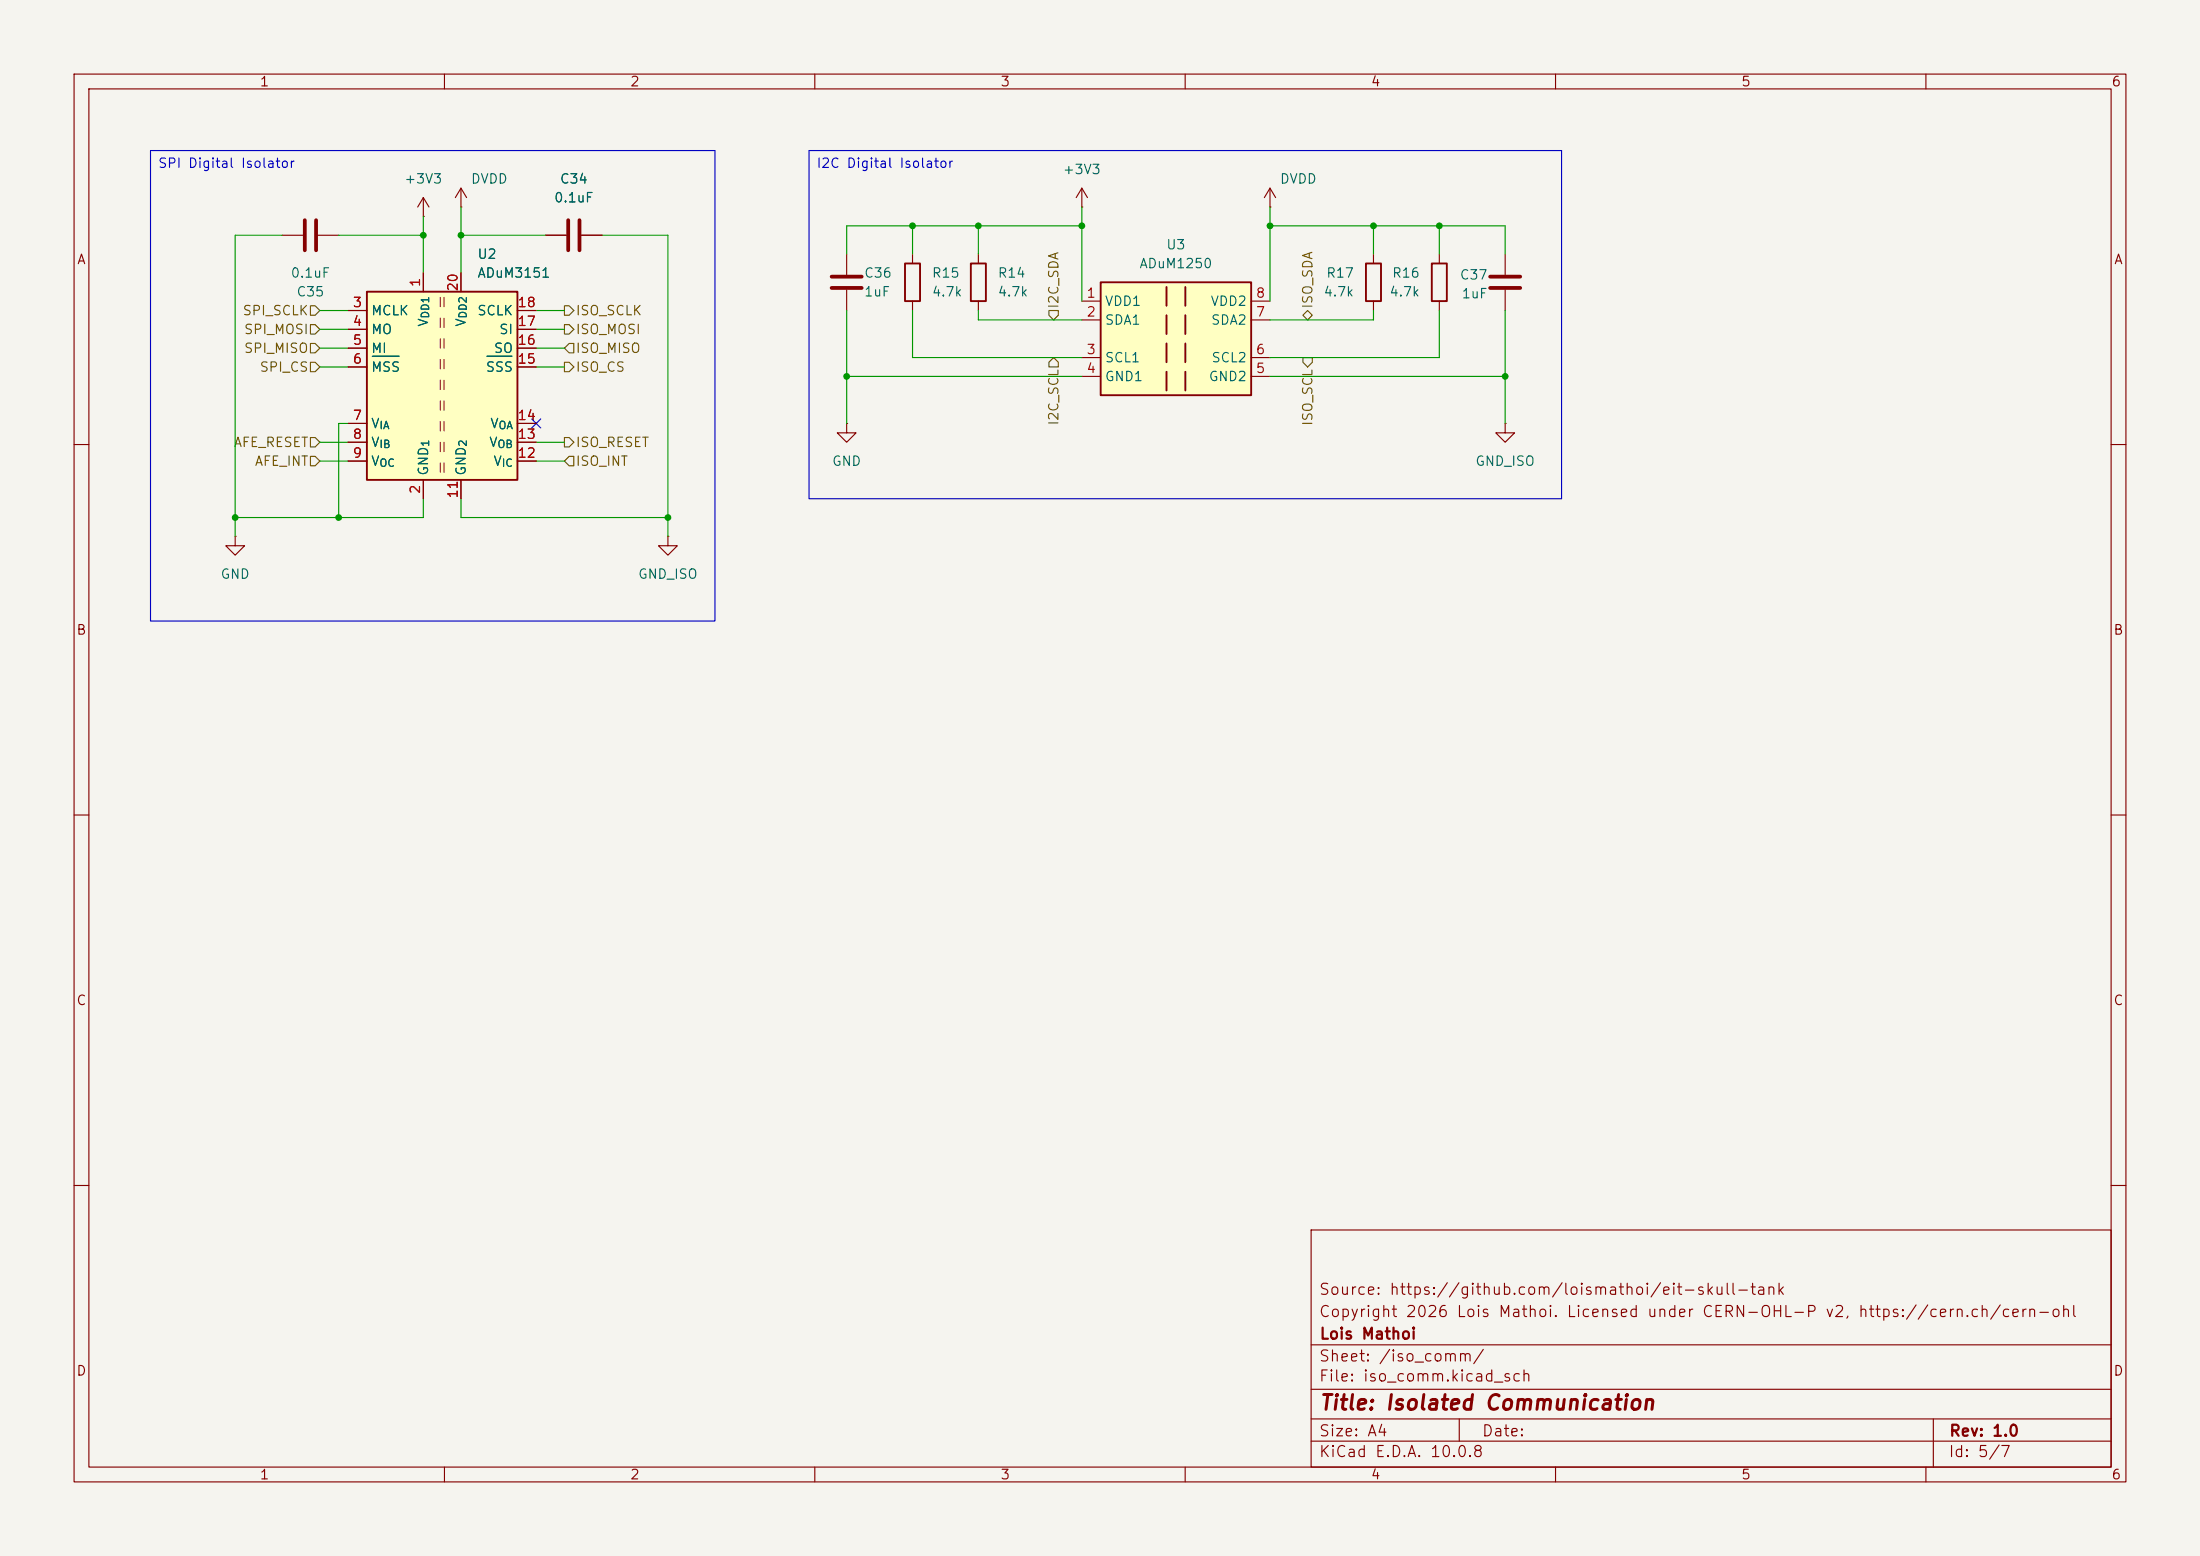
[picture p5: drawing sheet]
(kicad_sch
 (version 20260306)
 (generator "eeschema")
 (generator_version "10.0")
 (paper "A4")
 (title_block
  (title "Isolated Communication")
  (rev "1.0")
  (company "Lois Mathoi")
  (comment 1 "Copyright 2026 Lois Mathoi. Licensed under CERN-OHL-P v2, https://cern.ch/cern-ohl")
  (comment 2 "Source: https://github.com/loismathoi/eit-skull-tank"))
 (lib_symbols
  (symbol "Device:C"
   (pin_numbers (hide yes))
   (pin_names
    (offset 0.254)) (exclude_from_sim no) (in_bom yes) (on_board yes)
   (in_pos_files yes)
   (duplicate_pin_numbers_are_jumpers no)
   (property "Reference" "C" (at 0.635 2.54 0) (show_name no) (do_not_autoplace no) (effects (font (size 1.27 1.27)) (justify left)))
   (property "Value" "C" (at 0.635 -2.54 0) (show_name no) (do_not_autoplace no) (effects (font (size 1.27 1.27)) (justify left)))
   (property "Footprint" "" (at 0.9652 -3.81 0) (show_name no) (do_not_autoplace no) (hide yes) (effects (font (size 1.27 1.27))))
   (property "Datasheet" "" (at 0 0 0) (show_name no) (do_not_autoplace no) (hide yes) (effects (font (size 1.27 1.27))))
   (property "Description" "Unpolarized capacitor" (at 0 0 0) (show_name no) (do_not_autoplace no) (hide yes) (effects (font (size 1.27 1.27))))
   (symbol "C_0_1"
    (polyline (pts (xy -2.032 0.762) (xy 2.032 0.762)) (stroke (width 0.508) (type default)) (fill (type none)))
    (polyline (pts (xy -2.032 -0.762) (xy 2.032 -0.762)) (stroke (width 0.508) (type default)) (fill (type none))))
   (symbol "C_1_1"
    (pin passive line (at 0 3.81 270) (length 2.794) (name "" (effects (font (size 1.27 1.27)))) (number "1" (effects (font (size 1.27 1.27)))))
    (pin passive line (at 0 -3.81 90) (length 2.794) (name "" (effects (font (size 1.27 1.27)))) (number "2" (effects (font (size 1.27 1.27))))))
   (embedded_fonts no))
  (symbol "Device:R"
   (pin_numbers (hide yes))
   (pin_names
    (offset 0)) (exclude_from_sim no) (in_bom yes) (on_board yes)
   (in_pos_files yes)
   (duplicate_pin_numbers_are_jumpers no)
   (property "Reference" "R" (at 2.032 0 90) (show_name no) (do_not_autoplace no) (effects (font (size 1.27 1.27))))
   (property "Value" "R" (at 0 0 90) (show_name no) (do_not_autoplace no) (effects (font (size 1.27 1.27))))
   (property "Footprint" "" (at -1.778 0 90) (show_name no) (do_not_autoplace no) (hide yes) (effects (font (size 1.27 1.27))))
   (property "Datasheet" "" (at 0 0 0) (show_name no) (do_not_autoplace no) (hide yes) (effects (font (size 1.27 1.27))))
   (property "Description" "Resistor" (at 0 0 0) (show_name no) (do_not_autoplace no) (hide yes) (effects (font (size 1.27 1.27))))
   (symbol "R_0_1"
    (rectangle (start -1.016 -2.54) (end 1.016 2.54) (stroke (width 0.254) (type default)) (fill (type none))))
   (symbol "R_1_1"
    (pin passive line (at 0 3.81 270) (length 1.27) (name "" (effects (font (size 1.27 1.27)))) (number "1" (effects (font (size 1.27 1.27)))))
    (pin passive line (at 0 -3.81 90) (length 1.27) (name "" (effects (font (size 1.27 1.27)))) (number "2" (effects (font (size 1.27 1.27))))))
   (embedded_fonts no))
  (symbol "Isolator:ADuM1250" (exclude_from_sim no) (in_bom yes) (on_board yes)
   (in_pos_files yes)
   (duplicate_pin_numbers_are_jumpers no)
   (property "Reference" "U" (at -10.16 8.89 0) (show_name no) (do_not_autoplace no) (effects (font (size 1.27 1.27)) (justify left)))
   (property "Value" "ADuM1250" (at -2.032 8.89 0) (show_name no) (do_not_autoplace no) (effects (font (size 1.27 1.27)) (justify left)))
   (property "Footprint" "Package_SO:SOIC-8_3.9x4.9mm_P1.27mm" (at 0 -10.16 0) (show_name no) (do_not_autoplace no) (hide yes) (effects (font (size 1.27 1.27)
    (italic yes))))
   (property "Datasheet" "https://www.analog.com/media/en/technical-documentation/data-sheets/ADuM1250_1251.pdf" (at -11.43 10.16 0) (show_name no) (do_not_autoplace no) (hide yes) (effects (font (size 1.27 1.27))))
   (property "Description" "Dual-channel I2C digital isolator, Bidirectional communication, 3V/5V level translation, SOIC-8" (at 0 0 0) (show_name no) (do_not_autoplace no) (hide yes) (effects (font (size 1.27 1.27))))
   (symbol "ADuM1250_0_1"
    (rectangle (start -10.16 7.62) (end 10.16 -7.62) (stroke (width 0.254) (type default)) (fill (type background)))
    (polyline (pts (xy -1.27 6.985) (xy -1.27 4.445)) (stroke (width 0.254) (type default)) (fill (type none)))
    (polyline (pts (xy -1.27 3.175) (xy -1.27 0.635)) (stroke (width 0.254) (type default)) (fill (type none)))
    (polyline (pts (xy -1.27 -0.635) (xy -1.27 -3.175)) (stroke (width 0.254) (type default)) (fill (type none)))
    (polyline (pts (xy -1.27 -4.445) (xy -1.27 -6.985)) (stroke (width 0.254) (type default)) (fill (type none)))
    (polyline (pts (xy 1.27 6.985) (xy 1.27 4.445)) (stroke (width 0.254) (type default)) (fill (type none)))
    (polyline (pts (xy 1.27 3.175) (xy 1.27 0.635)) (stroke (width 0.254) (type default)) (fill (type none)))
    (polyline (pts (xy 1.27 -0.635) (xy 1.27 -3.175)) (stroke (width 0.254) (type default)) (fill (type none)))
    (polyline (pts (xy 1.27 -4.445) (xy 1.27 -6.985)) (stroke (width 0.254) (type default)) (fill (type none))))
   (symbol "ADuM1250_1_1"
    (pin power_in line (at -12.7 5.08 0) (length 2.54) (name "VDD1" (effects (font (size 1.27 1.27)))) (number "1" (effects (font (size 1.27 1.27)))))
    (pin bidirectional line (at -12.7 2.54 0) (length 2.54) (name "SDA1" (effects (font (size 1.27 1.27)))) (number "2" (effects (font (size 1.27 1.27)))))
    (pin bidirectional line (at -12.7 -2.54 0) (length 2.54) (name "SCL1" (effects (font (size 1.27 1.27)))) (number "3" (effects (font (size 1.27 1.27)))))
    (pin power_in line (at -12.7 -5.08 0) (length 2.54) (name "GND1" (effects (font (size 1.27 1.27)))) (number "4" (effects (font (size 1.27 1.27)))))
    (pin power_in line (at 12.7 -5.08 180) (length 2.54) (name "GND2" (effects (font (size 1.27 1.27)))) (number "5" (effects (font (size 1.27 1.27)))))
    (pin bidirectional line (at 12.7 -2.54 180) (length 2.54) (name "SCL2" (effects (font (size 1.27 1.27)))) (number "6" (effects (font (size 1.27 1.27)))))
    (pin bidirectional line (at 12.7 2.54 180) (length 2.54) (name "SDA2" (effects (font (size 1.27 1.27)))) (number "7" (effects (font (size 1.27 1.27)))))
    (pin power_in line (at 12.7 5.08 180) (length 2.54) (name "VDD2" (effects (font (size 1.27 1.27)))) (number "8" (effects (font (size 1.27 1.27))))))
   (embedded_fonts no))
  (symbol "Isolator:ADuM3151" (exclude_from_sim no) (in_bom yes) (on_board yes)
   (in_pos_files yes)
   (duplicate_pin_numbers_are_jumpers no)
   (property "Reference" "U" (at 10.16 17.78 0) (show_name no) (do_not_autoplace no) (effects (font (size 1.27 1.27))))
   (property "Value" "ADuM3151" (at 10.16 15.24 0) (show_name no) (do_not_autoplace no) (effects (font (size 1.27 1.27))))
   (property "Footprint" "Package_SO:SSOP-20_5.3x7.2mm_P0.65mm" (at 0 -34.29 0) (show_name no) (do_not_autoplace no) (hide yes) (effects (font (size 1.27 1.27))))
   (property "Datasheet" "https://www.analog.com/media/en/technical-documentation/data-sheets/ADuM3151_3152_3153.pdf" (at -24.13 29.21 0) (show_name no) (do_not_autoplace no) (hide yes) (effects (font (size 1.27 1.27))))
   (property "Description" "3.75kV 7-Channel SPI Isolator, 1 Reverse Channel, SSOP-20" (at 0 0 0) (show_name no) (do_not_autoplace no) (hide yes) (effects (font (size 1.27 1.27))))
   (symbol "ADuM3151_0_0"
    (rectangle (start -10.16 12.7) (end 10.16 -12.7) (stroke (width 0.254) (type default)) (fill (type background))))
   (symbol "ADuM3151_1_1"
    (polyline (pts (xy -0.254 11.938) (xy -0.254 10.668)) (stroke (width 0.127) (type default)) (fill (type none)))
    (polyline (pts (xy -0.254 9.144) (xy -0.254 7.874)) (stroke (width 0.127) (type default)) (fill (type none)))
    (polyline (pts (xy -0.254 6.35) (xy -0.254 5.08)) (stroke (width 0.127) (type default)) (fill (type none)))
    (polyline (pts (xy -0.254 3.556) (xy -0.254 2.286)) (stroke (width 0.127) (type default)) (fill (type none)))
    (polyline (pts (xy -0.254 0.762) (xy -0.254 -0.508)) (stroke (width 0.127) (type default)) (fill (type none)))
    (polyline (pts (xy -0.254 -2.032) (xy -0.254 -3.302)) (stroke (width 0.127) (type default)) (fill (type none)))
    (polyline (pts (xy -0.254 -4.826) (xy -0.254 -6.096)) (stroke (width 0.127) (type default)) (fill (type none)))
    (polyline (pts (xy -0.254 -7.62) (xy -0.254 -8.89)) (stroke (width 0.127) (type default)) (fill (type none)))
    (polyline (pts (xy -0.254 -10.414) (xy -0.254 -11.684)) (stroke (width 0.127) (type default)) (fill (type none)))
    (polyline (pts (xy 0.254 11.938) (xy 0.254 10.668)) (stroke (width 0.127) (type default)) (fill (type none)))
    (polyline (pts (xy 0.254 9.144) (xy 0.254 7.874)) (stroke (width 0.127) (type default)) (fill (type none)))
    (polyline (pts (xy 0.254 6.35) (xy 0.254 5.08)) (stroke (width 0.127) (type default)) (fill (type none)))
    (polyline (pts (xy 0.254 3.556) (xy 0.254 2.286)) (stroke (width 0.127) (type default)) (fill (type none)))
    (polyline (pts (xy 0.254 0.762) (xy 0.254 -0.508)) (stroke (width 0.127) (type default)) (fill (type none)))
    (polyline (pts (xy 0.254 -2.032) (xy 0.254 -3.302)) (stroke (width 0.127) (type default)) (fill (type none)))
    (polyline (pts (xy 0.254 -4.826) (xy 0.254 -6.096)) (stroke (width 0.127) (type default)) (fill (type none)))
    (polyline (pts (xy 0.254 -7.62) (xy 0.254 -8.89)) (stroke (width 0.127) (type default)) (fill (type none)))
    (polyline (pts (xy 0.254 -10.414) (xy 0.254 -11.684)) (stroke (width 0.127) (type default)) (fill (type none)))
    (pin power_in line (at -2.54 15.24 270) (length 2.54) (name "V_{DD1}" (effects (font (size 1.27 1.27)))) (number "1" (effects (font (size 1.27 1.27)))))
    (pin power_in line (at -2.54 -15.24 90) (length 2.54) (name "GND_{1}" (effects (font (size 1.27 1.27)))) (number "2" (effects (font (size 1.27 1.27)))))
    (pin input line (at -12.7 10.16 0) (length 2.54) (name "MCLK" (effects (font (size 1.27 1.27)))) (number "3" (effects (font (size 1.27 1.27)))))
    (pin input line (at -12.7 7.62 0) (length 2.54) (name "MO" (effects (font (size 1.27 1.27)))) (number "4" (effects (font (size 1.27 1.27)))))
    (pin output line (at -12.7 5.08 0) (length 2.54) (name "MI" (effects (font (size 1.27 1.27)))) (number "5" (effects (font (size 1.27 1.27)))))
    (pin input line (at -12.7 2.54 0) (length 2.54) (name "~{MSS}" (effects (font (size 1.27 1.27)))) (number "6" (effects (font (size 1.27 1.27)))))
    (pin input line (at -12.7 -5.08 0) (length 2.54) (name "V_{IA}" (effects (font (size 1.27 1.27)))) (number "7" (effects (font (size 1.27 1.27)))))
    (pin input line (at -12.7 -7.62 0) (length 2.54) (name "V_{IB}" (effects (font (size 1.27 1.27)))) (number "8" (effects (font (size 1.27 1.27)))))
    (pin output line (at -12.7 -10.16 0) (length 2.54) (name "V_{OC}" (effects (font (size 1.27 1.27)))) (number "9" (effects (font (size 1.27 1.27)))))
    (pin passive line (at -2.54 -15.24 90) (length 2.54) (hide yes) (name "GND_{1}" (effects (font (size 1.27 1.27)))) (number "10" (effects (font (size 1.27 1.27)))))
    (pin power_in line (at 2.54 -15.24 90) (length 2.54) (name "GND_{2}" (effects (font (size 1.27 1.27)))) (number "11" (effects (font (size 1.27 1.27)))))
    (pin input line (at 12.7 -10.16 180) (length 2.54) (name "V_{IC}" (effects (font (size 1.27 1.27)))) (number "12" (effects (font (size 1.27 1.27)))))
    (pin output line (at 12.7 -7.62 180) (length 2.54) (name "V_{OB}" (effects (font (size 1.27 1.27)))) (number "13" (effects (font (size 1.27 1.27)))))
    (pin output line (at 12.7 -5.08 180) (length 2.54) (name "V_{OA}" (effects (font (size 1.27 1.27)))) (number "14" (effects (font (size 1.27 1.27)))))
    (pin output line (at 12.7 2.54 180) (length 2.54) (name "~{SSS}" (effects (font (size 1.27 1.27)))) (number "15" (effects (font (size 1.27 1.27)))))
    (pin input line (at 12.7 5.08 180) (length 2.54) (name "SO" (effects (font (size 1.27 1.27)))) (number "16" (effects (font (size 1.27 1.27)))))
    (pin output line (at 12.7 7.62 180) (length 2.54) (name "SI" (effects (font (size 1.27 1.27)))) (number "17" (effects (font (size 1.27 1.27)))))
    (pin output line (at 12.7 10.16 180) (length 2.54) (name "SCLK" (effects (font (size 1.27 1.27)))) (number "18" (effects (font (size 1.27 1.27)))))
    (pin passive line (at 2.54 -15.24 90) (length 2.54) (hide yes) (name "GND_{2}" (effects (font (size 1.27 1.27)))) (number "19" (effects (font (size 1.27 1.27)))))
    (pin power_in line (at 2.54 15.24 270) (length 2.54) (name "V_{DD2}" (effects (font (size 1.27 1.27)))) (number "20" (effects (font (size 1.27 1.27))))))
   (embedded_fonts no))
  (symbol "power:+3V3"
   (power global)
   (pin_numbers (hide yes))
   (pin_names
    (offset 0) (hide yes)) (exclude_from_sim no) (in_bom yes) (on_board yes)
   (in_pos_files yes)
   (duplicate_pin_numbers_are_jumpers no)
   (property "Reference" "#PWR" (at 0 -3.81 0) (show_name no) (do_not_autoplace no) (hide yes) (effects (font (size 1.27 1.27))))
   (property "Value" "+3V3" (at 0 3.556 0) (show_name no) (do_not_autoplace no) (effects (font (size 1.27 1.27))))
   (property "Footprint" "" (at 0 0 0) (show_name no) (do_not_autoplace no) (hide yes) (effects (font (size 1.27 1.27))))
   (property "Datasheet" "" (at 0 0 0) (show_name no) (do_not_autoplace no) (hide yes) (effects (font (size 1.27 1.27))))
   (property "Description" "Power symbol creates a global label with name \"+3V3\"" (at 0 0 0) (show_name no) (do_not_autoplace no) (hide yes) (effects (font (size 1.27 1.27))))
   (symbol "+3V3_0_1"
    (polyline (pts (xy -0.762 1.27) (xy 0 2.54)) (stroke (width 0) (type default)) (fill (type none)))
    (polyline (pts (xy 0 2.54) (xy 0.762 1.27)) (stroke (width 0) (type default)) (fill (type none)))
    (polyline (pts (xy 0 0) (xy 0 2.54)) (stroke (width 0) (type default)) (fill (type none))))
   (symbol "+3V3_1_1"
    (pin power_in line (at 0 0 90) (length 0) (name "" (effects (font (size 1.27 1.27)))) (number "1" (effects (font (size 1.27 1.27))))))
   (embedded_fonts no))
  (symbol "power:GND"
   (power global)
   (pin_numbers (hide yes))
   (pin_names
    (offset 0) (hide yes)) (exclude_from_sim no) (in_bom yes) (on_board yes)
   (in_pos_files yes)
   (duplicate_pin_numbers_are_jumpers no)
   (property "Reference" "#PWR" (at 0 -6.35 0) (show_name no) (do_not_autoplace no) (hide yes) (effects (font (size 1.27 1.27))))
   (property "Value" "GND" (at 0 -3.81 0) (show_name no) (do_not_autoplace no) (effects (font (size 1.27 1.27))))
   (property "Footprint" "" (at 0 0 0) (show_name no) (do_not_autoplace no) (hide yes) (effects (font (size 1.27 1.27))))
   (property "Datasheet" "" (at 0 0 0) (show_name no) (do_not_autoplace no) (hide yes) (effects (font (size 1.27 1.27))))
   (property "Description" "Power symbol creates a global label with name \"GND\" , ground" (at 0 0 0) (show_name no) (do_not_autoplace no) (hide yes) (effects (font (size 1.27 1.27))))
   (symbol "GND_0_1"
    (polyline (pts (xy 0 0) (xy 0 -1.27) (xy 1.27 -1.27) (xy 0 -2.54) (xy -1.27 -1.27) (xy 0 -1.27)) (stroke (width 0) (type default)) (fill (type none))))
   (symbol "GND_1_1"
    (pin power_in line (at 0 0 270) (length 0) (name "" (effects (font (size 1.27 1.27)))) (number "1" (effects (font (size 1.27 1.27))))))
   (embedded_fonts no))
  (symbol "power:GND1"
   (power global)
   (pin_numbers (hide yes))
   (pin_names
    (offset 0) (hide yes)) (exclude_from_sim no) (in_bom yes) (on_board yes)
   (in_pos_files yes)
   (duplicate_pin_numbers_are_jumpers no)
   (property "Reference" "#PWR" (at 0 -6.35 0) (show_name no) (do_not_autoplace no) (hide yes) (effects (font (size 1.27 1.27))))
   (property "Value" "GND1" (at 0 -3.81 0) (show_name no) (do_not_autoplace no) (effects (font (size 1.27 1.27))))
   (property "Footprint" "" (at 0 0 0) (show_name no) (do_not_autoplace no) (hide yes) (effects (font (size 1.27 1.27))))
   (property "Datasheet" "" (at 0 0 0) (show_name no) (do_not_autoplace no) (hide yes) (effects (font (size 1.27 1.27))))
   (property "Description" "Power symbol creates a global label with name \"GND1\" , ground" (at 0 0 0) (show_name no) (do_not_autoplace no) (hide yes) (effects (font (size 1.27 1.27))))
   (symbol "GND1_0_1"
    (polyline (pts (xy 0 0) (xy 0 -1.27) (xy 1.27 -1.27) (xy 0 -2.54) (xy -1.27 -1.27) (xy 0 -1.27)) (stroke (width 0) (type default)) (fill (type none))))
   (symbol "GND1_1_1"
    (pin power_in line (at 0 0 270) (length 0) (name "" (effects (font (size 1.27 1.27)))) (number "1" (effects (font (size 1.27 1.27))))))
   (embedded_fonts no))
  (symbol "power:VDD"
   (power global)
   (pin_numbers (hide yes))
   (pin_names
    (offset 0) (hide yes)) (exclude_from_sim no) (in_bom yes) (on_board yes)
   (in_pos_files yes)
   (duplicate_pin_numbers_are_jumpers no)
   (property "Reference" "#PWR" (at 0 -3.81 0) (show_name no) (do_not_autoplace no) (hide yes) (effects (font (size 1.27 1.27))))
   (property "Value" "VDD" (at 0 3.556 0) (show_name no) (do_not_autoplace no) (effects (font (size 1.27 1.27))))
   (property "Footprint" "" (at 0 0 0) (show_name no) (do_not_autoplace no) (hide yes) (effects (font (size 1.27 1.27))))
   (property "Datasheet" "" (at 0 0 0) (show_name no) (do_not_autoplace no) (hide yes) (effects (font (size 1.27 1.27))))
   (property "Description" "Power symbol creates a global label with name \"VDD\"" (at 0 0 0) (show_name no) (do_not_autoplace no) (hide yes) (effects (font (size 1.27 1.27))))
   (symbol "VDD_0_1"
    (polyline (pts (xy -0.762 1.27) (xy 0 2.54)) (stroke (width 0) (type default)) (fill (type none)))
    (polyline (pts (xy 0 2.54) (xy 0.762 1.27)) (stroke (width 0) (type default)) (fill (type none)))
    (polyline (pts (xy 0 0) (xy 0 2.54)) (stroke (width 0) (type default)) (fill (type none))))
   (symbol "VDD_1_1"
    (pin power_in line (at 0 0 90) (length 0) (name "" (effects (font (size 1.27 1.27)))) (number "1" (effects (font (size 1.27 1.27))))))
   (embedded_fonts no)))
 (text_box "SPI Digital Isolator"
  (exclude_from_sim no)
  (at 20.32 20.32 0)
  (size 76.2 63.5)
  (margins 0.9525 0.9525 0.9525 0.9525)
  (stroke (width 0) (type solid))
  (fill (type none))
  (effects (font (size 1.27 1.27)) (justify left top)))
 (text_box "I2C Digital Isolator"
  (exclude_from_sim no)
  (at 109.22 20.32 0)
  (size 101.6 46.99)
  (margins 0.9525 0.9525 0.9525 0.9525)
  (stroke (width 0) (type solid))
  (fill (type none))
  (effects (font (size 1.27 1.27)) (justify left top)))
 (junction
  (at 31.75 69.85)
  (diameter 0)
  (color 0 0 0 0))
 (junction
  (at 57.15 31.75)
  (diameter 0)
  (color 0 0 0 0))
 (junction
  (at 90.17 69.85)
  (diameter 0)
  (color 0 0 0 0))
 (junction
  (at 194.31 30.48)
  (diameter 0)
  (color 0 0 0 0))
 (junction
  (at 45.72 69.85)
  (diameter 0)
  (color 0 0 0 0))
 (junction
  (at 62.23 31.75)
  (diameter 0)
  (color 0 0 0 0))
 (junction
  (at 185.42 30.48)
  (diameter 0)
  (color 0 0 0 0))
 (junction
  (at 146.05 30.48)
  (diameter 0)
  (color 0 0 0 0))
 (junction
  (at 132.08 30.48)
  (diameter 0)
  (color 0 0 0 0))
 (junction
  (at 171.45 30.48)
  (diameter 0)
  (color 0 0 0 0))
 (junction
  (at 123.19 30.48)
  (diameter 0)
  (color 0 0 0 0))
 (junction
  (at 203.2 50.8)
  (diameter 0)
  (color 0 0 0 0))
 (junction
  (at 114.3 50.8)
  (diameter 0)
  (color 0 0 0 0))
 (no_connect
  (at 72.39 57.15))
 (wire
  (pts (xy 203.2 34.29) (xy 203.2 30.48))
  (stroke (width 0) (type default)))
 (wire
  (pts (xy 171.45 27.94) (xy 171.45 30.48))
  (stroke (width 0) (type default)))
 (wire
  (pts (xy 194.31 48.26) (xy 194.31 41.91))
  (stroke (width 0) (type default)))
 (wire
  (pts (xy 132.08 41.91) (xy 132.08 43.18))
  (stroke (width 0) (type default)))
 (wire
  (pts (xy 62.23 31.75) (xy 73.66 31.75))
  (stroke (width 0) (type default)))
 (wire
  (pts (xy 114.3 34.29) (xy 114.3 30.48))
  (stroke (width 0) (type default)))
 (wire
  (pts (xy 203.2 41.91) (xy 203.2 50.8))
  (stroke (width 0) (type default)))
 (wire
  (pts (xy 90.17 69.85) (xy 90.17 72.39))
  (stroke (width 0) (type default)))
 (wire
  (pts (xy 146.05 40.64) (xy 146.05 30.48))
  (stroke (width 0) (type default)))
 (wire
  (pts (xy 72.39 44.45) (xy 76.2 44.45))
  (stroke (width 0) (type default)))
 (wire
  (pts (xy 72.39 59.69) (xy 76.2 59.69))
  (stroke (width 0) (type default)))
 (wire
  (pts (xy 171.45 30.48) (xy 185.42 30.48))
  (stroke (width 0) (type default)))
 (wire
  (pts (xy 90.17 31.75) (xy 90.17 69.85))
  (stroke (width 0) (type default)))
 (wire
  (pts (xy 171.45 43.18) (xy 185.42 43.18))
  (stroke (width 0) (type default)))
 (wire
  (pts (xy 31.75 69.85) (xy 45.72 69.85))
  (stroke (width 0) (type default)))
 (wire
  (pts (xy 45.72 57.15) (xy 45.72 69.85))
  (stroke (width 0) (type default)))
 (wire
  (pts (xy 38.1 31.75) (xy 31.75 31.75))
  (stroke (width 0) (type default)))
 (wire
  (pts (xy 45.72 69.85) (xy 57.15 69.85))
  (stroke (width 0) (type default)))
 (wire
  (pts (xy 146.05 27.94) (xy 146.05 30.48))
  (stroke (width 0) (type default)))
 (wire
  (pts (xy 194.31 30.48) (xy 185.42 30.48))
  (stroke (width 0) (type default)))
 (wire
  (pts (xy 132.08 43.18) (xy 146.05 43.18))
  (stroke (width 0) (type default)))
 (wire
  (pts (xy 114.3 50.8) (xy 114.3 57.15))
  (stroke (width 0) (type default)))
 (wire
  (pts (xy 43.18 62.23) (xy 46.99 62.23))
  (stroke (width 0) (type default)))
 (wire
  (pts (xy 72.39 49.53) (xy 76.2 49.53))
  (stroke (width 0) (type default)))
 (wire
  (pts (xy 43.18 41.91) (xy 46.99 41.91))
  (stroke (width 0) (type default)))
 (wire
  (pts (xy 31.75 69.85) (xy 31.75 72.39))
  (stroke (width 0) (type default)))
 (wire
  (pts (xy 146.05 50.8) (xy 114.3 50.8))
  (stroke (width 0) (type default)))
 (wire
  (pts (xy 72.39 41.91) (xy 76.2 41.91))
  (stroke (width 0) (type default)))
 (wire
  (pts (xy 31.75 31.75) (xy 31.75 69.85))
  (stroke (width 0) (type default)))
 (wire
  (pts (xy 123.19 30.48) (xy 132.08 30.48))
  (stroke (width 0) (type default)))
 (wire
  (pts (xy 57.15 31.75) (xy 45.72 31.75))
  (stroke (width 0) (type default)))
 (wire
  (pts (xy 171.45 50.8) (xy 203.2 50.8))
  (stroke (width 0) (type default)))
 (wire
  (pts (xy 43.18 46.99) (xy 46.99 46.99))
  (stroke (width 0) (type default)))
 (wire
  (pts (xy 132.08 30.48) (xy 132.08 34.29))
  (stroke (width 0) (type default)))
 (wire
  (pts (xy 171.45 40.64) (xy 171.45 30.48))
  (stroke (width 0) (type default)))
 (wire
  (pts (xy 62.23 67.31) (xy 62.23 69.85))
  (stroke (width 0) (type default)))
 (wire
  (pts (xy 81.28 31.75) (xy 90.17 31.75))
  (stroke (width 0) (type default)))
 (wire
  (pts (xy 171.45 48.26) (xy 194.31 48.26))
  (stroke (width 0) (type default)))
 (wire
  (pts (xy 57.15 67.31) (xy 57.15 69.85))
  (stroke (width 0) (type default)))
 (wire
  (pts (xy 203.2 50.8) (xy 203.2 57.15))
  (stroke (width 0) (type default)))
 (wire
  (pts (xy 123.19 48.26) (xy 123.19 41.91))
  (stroke (width 0) (type default)))
 (wire
  (pts (xy 114.3 41.91) (xy 114.3 50.8))
  (stroke (width 0) (type default)))
 (wire
  (pts (xy 114.3 30.48) (xy 123.19 30.48))
  (stroke (width 0) (type default)))
 (wire
  (pts (xy 72.39 62.23) (xy 76.2 62.23))
  (stroke (width 0) (type default)))
 (wire
  (pts (xy 46.99 57.15) (xy 45.72 57.15))
  (stroke (width 0) (type default)))
 (wire
  (pts (xy 194.31 30.48) (xy 194.31 34.29))
  (stroke (width 0) (type default)))
 (wire
  (pts (xy 43.18 49.53) (xy 46.99 49.53))
  (stroke (width 0) (type default)))
 (wire
  (pts (xy 43.18 59.69) (xy 46.99 59.69))
  (stroke (width 0) (type default)))
 (wire
  (pts (xy 57.15 31.75) (xy 57.15 36.83))
  (stroke (width 0) (type default)))
 (wire
  (pts (xy 57.15 29.21) (xy 57.15 31.75))
  (stroke (width 0) (type default)))
 (wire
  (pts (xy 146.05 30.48) (xy 132.08 30.48))
  (stroke (width 0) (type default)))
 (wire
  (pts (xy 62.23 69.85) (xy 90.17 69.85))
  (stroke (width 0) (type default)))
 (wire
  (pts (xy 185.42 41.91) (xy 185.42 43.18))
  (stroke (width 0) (type default)))
 (wire
  (pts (xy 203.2 30.48) (xy 194.31 30.48))
  (stroke (width 0) (type default)))
 (wire
  (pts (xy 43.18 44.45) (xy 46.99 44.45))
  (stroke (width 0) (type default)))
 (wire
  (pts (xy 62.23 27.94) (xy 62.23 31.75))
  (stroke (width 0) (type default)))
 (wire
  (pts (xy 185.42 30.48) (xy 185.42 34.29))
  (stroke (width 0) (type default)))
 (wire
  (pts (xy 62.23 36.83) (xy 62.23 31.75))
  (stroke (width 0) (type default)))
 (wire
  (pts (xy 72.39 46.99) (xy 76.2 46.99))
  (stroke (width 0) (type default)))
 (wire
  (pts (xy 123.19 30.48) (xy 123.19 34.29))
  (stroke (width 0) (type default)))
 (wire
  (pts (xy 146.05 48.26) (xy 123.19 48.26))
  (stroke (width 0) (type default)))
 (hierarchical_label "ISO_SCLK"
  (shape output)
  (at 76.2 41.91 0)
  (effects (font (size 1.27 1.27)) (justify left)))
 (hierarchical_label "ISO_SCL"
  (shape output)
  (at 176.53 48.26 270)
  (effects (font (size 1.27 1.27)) (justify right)))
 (hierarchical_label "ISO_MISO"
  (shape input)
  (at 76.2 46.99 0)
  (effects (font (size 1.27 1.27)) (justify left)))
 (hierarchical_label "SPI_CS"
  (shape input)
  (at 43.18 49.53 180)
  (effects (font (size 1.27 1.27)) (justify right)))
 (hierarchical_label "ISO_CS"
  (shape output)
  (at 76.2 49.53 0)
  (effects (font (size 1.27 1.27)) (justify left)))
 (hierarchical_label "SPI_MISO"
  (shape input)
  (at 43.18 46.99 180)
  (effects (font (size 1.27 1.27)) (justify right)))
 (hierarchical_label "ISO_SDA"
  (shape bidirectional)
  (at 176.53 43.18 90)
  (effects (font (size 1.27 1.27)) (justify left)))
 (hierarchical_label "AFE_RESET"
  (shape input)
  (at 43.18 59.69 180)
  (effects (font (size 1.27 1.27)) (justify right)))
 (hierarchical_label "ISO_RESET"
  (shape output)
  (at 76.2 59.69 0)
  (effects (font (size 1.27 1.27)) (justify left)))
 (hierarchical_label "ISO_MOSI"
  (shape output)
  (at 76.2 44.45 0)
  (effects (font (size 1.27 1.27)) (justify left)))
 (hierarchical_label "AFE_INT"
  (shape input)
  (at 43.18 62.23 180)
  (effects (font (size 1.27 1.27)) (justify right)))
 (hierarchical_label "I2C_SCL"
  (shape input)
  (at 142.24 48.26 270)
  (effects (font (size 1.27 1.27)) (justify right)))
 (hierarchical_label "I2C_SDA"
  (shape input)
  (at 142.24 43.18 90)
  (effects (font (size 1.27 1.27)) (justify left)))
 (hierarchical_label "SPI_SCLK"
  (shape input)
  (at 43.18 41.91 180)
  (effects (font (size 1.27 1.27)) (justify right)))
 (hierarchical_label "ISO_INT"
  (shape input)
  (at 76.2 62.23 0)
  (effects (font (size 1.27 1.27)) (justify left)))
 (hierarchical_label "SPI_MOSI"
  (shape input)
  (at 43.18 44.45 180)
  (effects (font (size 1.27 1.27)) (justify right)))
 (symbol
  (lib_id "power:GND")
  (at 114.3 57.15 0)
  (unit 1)
  (body_style 1)
  (exclude_from_sim no)
  (in_bom yes)
  (on_board yes)
  (in_pos_files yes)
  (dnp no)
  (fields_autoplaced yes)
  (property "Reference" "#PWR034" (at 114.3 63.5 0) (hide yes) (show_name no) (do_not_autoplace no) (effects (font (size 1.27 1.27))))
  (property "Value" "GND" (at 114.3 62.23 0) (show_name no) (do_not_autoplace no) (effects (font (size 1.27 1.27))))
  (property "Footprint" "" (at 114.3 57.15 0) (hide yes) (show_name no) (do_not_autoplace no) (effects (font (size 1.27 1.27))))
  (property "Datasheet" "" (at 114.3 57.15 0) (hide yes) (show_name no) (do_not_autoplace no) (effects (font (size 1.27 1.27))))
  (property "Description" "Power symbol creates a global label with name \"GND\" , ground" (at 114.3 57.15 0) (hide yes) (show_name no) (do_not_autoplace no) (effects (font (size 1.27 1.27))))
  (pin "1"))
 (symbol
  (lib_id "power:+3V3")
  (at 146.05 27.94 0)
  (unit 1)
  (body_style 1)
  (exclude_from_sim no)
  (in_bom yes)
  (on_board yes)
  (in_pos_files yes)
  (dnp no)
  (fields_autoplaced yes)
  (property "Reference" "#PWR036" (at 146.05 31.75 0) (hide yes) (show_name no) (do_not_autoplace no) (effects (font (size 1.27 1.27))))
  (property "Value" "+3V3" (at 146.05 22.86 0) (show_name no) (do_not_autoplace no) (effects (font (size 1.27 1.27))))
  (property "Footprint" "" (at 146.05 27.94 0) (hide yes) (show_name no) (do_not_autoplace no) (effects (font (size 1.27 1.27))))
  (property "Datasheet" "" (at 146.05 27.94 0) (hide yes) (show_name no) (do_not_autoplace no) (effects (font (size 1.27 1.27))))
  (property "Description" "Power symbol creates a global label with name \"+3V3\"" (at 146.05 27.94 0) (hide yes) (show_name no) (do_not_autoplace no) (effects (font (size 1.27 1.27))))
  (pin "1"))
 (symbol
  (lib_id "Device:R")
  (at 194.31 38.1 0)
  (mirror y)
  (unit 1)
  (body_style 1)
  (exclude_from_sim no)
  (in_bom yes)
  (on_board yes)
  (in_pos_files yes)
  (dnp no)
  (fields_autoplaced yes)
  (property "Reference" "R16" (at 191.77 36.8299 0) (show_name no) (do_not_autoplace no) (effects (font (size 1.27 1.27)) (justify left)))
  (property "Value" "4.7k" (at 191.77 39.3699 0) (show_name no) (do_not_autoplace no) (effects (font (size 1.27 1.27)) (justify left)))
  (property "Footprint" "Resistor_SMD:R_0805_2012Metric" (at 196.088 38.1 90) (hide yes) (show_name no) (do_not_autoplace no) (effects (font (size 1.27 1.27))))
  (property "Datasheet" "" (at 194.31 38.1 0) (hide yes) (show_name no) (do_not_autoplace no) (effects (font (size 1.27 1.27))))
  (property "Description" "Resistor" (at 194.31 38.1 0) (hide yes) (show_name no) (do_not_autoplace no) (effects (font (size 1.27 1.27))))
  (property "Manufacturer" "YAGEO" (at 194.31 38.1 0) (hide yes) (show_name no) (do_not_autoplace no) (effects (font (size 1.27 1.27))))
  (property "MPN" "RC0805FR-074K7L" (at 194.31 38.1 0) (hide yes) (show_name no) (do_not_autoplace no) (effects (font (size 1.27 1.27))))
  (pin "2")
  (pin "1"))
 (symbol
  (lib_id "Isolator:ADuM3151")
  (at 59.69 52.07 0)
  (unit 1)
  (body_style 1)
  (exclude_from_sim no)
  (in_bom yes)
  (on_board yes)
  (in_pos_files yes)
  (dnp no)
  (fields_autoplaced yes)
  (property "Reference" "U2" (at 64.3733 34.29 0) (show_name no) (do_not_autoplace no) (effects (font (size 1.27 1.27)) (justify left)))
  (property "Value" "ADuM3151" (at 64.3733 36.83 0) (show_name no) (do_not_autoplace no) (effects (font (size 1.27 1.27)) (justify left)))
  (property "Footprint" "Package_SO:SSOP-20_5.3x7.2mm_P0.65mm" (at 59.69 86.36 0) (hide yes) (show_name no) (do_not_autoplace no) (effects (font (size 1.27 1.27))))
  (property "Datasheet" "https://www.analog.com/media/en/technical-documentation/data-sheets/ADuM3151_3152_3153.pdf" (at 35.56 22.86 0) (hide yes) (show_name no) (do_not_autoplace no) (effects (font (size 1.27 1.27))))
  (property "Description" "3.75kV 7-Channel SPI Isolator, 1 Reverse Channel, SSOP-20" (at 59.69 52.07 0) (hide yes) (show_name no) (do_not_autoplace no) (effects (font (size 1.27 1.27))))
  (property "Manufacturer" "Analog Devices" (at 59.69 52.07 0) (hide yes) (show_name no) (do_not_autoplace no) (effects (font (size 1.27 1.27))))
  (property "MPN" "ADUM3151BRSZ" (at 59.69 52.07 0) (hide yes) (show_name no) (do_not_autoplace no) (effects (font (size 1.27 1.27))))
  (pin "7")
  (pin "4")
  (pin "6")
  (pin "10")
  (pin "15")
  (pin "20")
  (pin "13")
  (pin "16")
  (pin "2")
  (pin "14")
  (pin "9")
  (pin "12")
  (pin "8")
  (pin "1")
  (pin "5")
  (pin "18")
  (pin "17")
  (pin "3")
  (pin "11")
  (pin "19"))
 (symbol
  (lib_id "Device:R")
  (at 185.42 38.1 0)
  (mirror y)
  (unit 1)
  (body_style 1)
  (exclude_from_sim no)
  (in_bom yes)
  (on_board yes)
  (in_pos_files yes)
  (dnp no)
  (fields_autoplaced yes)
  (property "Reference" "R17" (at 182.88 36.8299 0) (show_name no) (do_not_autoplace no) (effects (font (size 1.27 1.27)) (justify left)))
  (property "Value" "4.7k" (at 182.88 39.3699 0) (show_name no) (do_not_autoplace no) (effects (font (size 1.27 1.27)) (justify left)))
  (property "Footprint" "Resistor_SMD:R_0805_2012Metric" (at 187.198 38.1 90) (hide yes) (show_name no) (do_not_autoplace no) (effects (font (size 1.27 1.27))))
  (property "Datasheet" "" (at 185.42 38.1 0) (hide yes) (show_name no) (do_not_autoplace no) (effects (font (size 1.27 1.27))))
  (property "Description" "Resistor" (at 185.42 38.1 0) (hide yes) (show_name no) (do_not_autoplace no) (effects (font (size 1.27 1.27))))
  (property "Manufacturer" "YAGEO" (at 185.42 38.1 0) (hide yes) (show_name no) (do_not_autoplace no) (effects (font (size 1.27 1.27))))
  (property "MPN" "RC0805FR-074K7L" (at 185.42 38.1 0) (hide yes) (show_name no) (do_not_autoplace no) (effects (font (size 1.27 1.27))))
  (pin "2")
  (pin "1"))
 (symbol
  (lib_id "power:+3V3")
  (at 57.15 29.21 0)
  (unit 1)
  (body_style 1)
  (exclude_from_sim no)
  (in_bom yes)
  (on_board yes)
  (in_pos_files yes)
  (dnp no)
  (fields_autoplaced yes)
  (property "Reference" "#PWR032" (at 57.15 33.02 0) (hide yes) (show_name no) (do_not_autoplace no) (effects (font (size 1.27 1.27))))
  (property "Value" "+3V3" (at 57.15 24.13 0) (show_name no) (do_not_autoplace no) (effects (font (size 1.27 1.27))))
  (property "Footprint" "" (at 57.15 29.21 0) (hide yes) (show_name no) (do_not_autoplace no) (effects (font (size 1.27 1.27))))
  (property "Datasheet" "" (at 57.15 29.21 0) (hide yes) (show_name no) (do_not_autoplace no) (effects (font (size 1.27 1.27))))
  (property "Description" "Power symbol creates a global label with name \"+3V3\"" (at 57.15 29.21 0) (hide yes) (show_name no) (do_not_autoplace no) (effects (font (size 1.27 1.27))))
  (pin "1"))
 (symbol
  (lib_id "Device:C")
  (at 77.47 31.75 270)
  (unit 1)
  (body_style 1)
  (exclude_from_sim no)
  (in_bom yes)
  (on_board yes)
  (in_pos_files yes)
  (dnp no)
  (fields_autoplaced yes)
  (property "Reference" "C34" (at 77.47 24.13 90) (show_name no) (do_not_autoplace no) (effects (font (size 1.27 1.27))))
  (property "Value" "0.1uF" (at 77.47 26.67 90) (show_name no) (do_not_autoplace no) (effects (font (size 1.27 1.27))))
  (property "Footprint" "Capacitor_SMD:C_0805_2012Metric" (at 73.66 32.7152 0) (hide yes) (show_name no) (do_not_autoplace no) (effects (font (size 1.27 1.27))))
  (property "Datasheet" "" (at 77.47 31.75 0) (hide yes) (show_name no) (do_not_autoplace no) (effects (font (size 1.27 1.27))))
  (property "Description" "Unpolarized capacitor" (at 77.47 31.75 0) (hide yes) (show_name no) (do_not_autoplace no) (effects (font (size 1.27 1.27))))
  (property "Manufacturer" "Samsung Electro-Mechanics" (at 77.47 31.75 0) (hide yes) (show_name no) (do_not_autoplace no) (effects (font (size 1.27 1.27))))
  (property "MPN" "CL21B104KBCNNNC" (at 77.47 31.75 0) (hide yes) (show_name no) (do_not_autoplace no) (effects (font (size 1.27 1.27))))
  (pin "2")
  (pin "1"))
 (symbol
  (lib_id "power:VDD")
  (at 62.23 27.94 0)
  (unit 1)
  (body_style 1)
  (exclude_from_sim no)
  (in_bom yes)
  (on_board yes)
  (in_pos_files yes)
  (dnp no)
  (property "Reference" "#PWR051" (at 62.23 31.75 0) (hide yes) (show_name no) (do_not_autoplace no) (effects (font (size 1.27 1.27))))
  (property "Value" "DVDD" (at 63.5 24.13 0) (show_name no) (do_not_autoplace no) (effects (font (size 1.27 1.27)) (justify left)))
  (property "Footprint" "" (at 62.23 27.94 0) (hide yes) (show_name no) (do_not_autoplace no) (effects (font (size 1.27 1.27))))
  (property "Datasheet" "" (at 62.23 27.94 0) (hide yes) (show_name no) (do_not_autoplace no) (effects (font (size 1.27 1.27))))
  (property "Description" "" (at 62.23 27.94 0) (hide yes) (show_name no) (do_not_autoplace no) (effects (font (size 1.27 1.27))))
  (pin "1"))
 (symbol
  (lib_id "Device:R")
  (at 123.19 38.1 0)
  (unit 1)
  (body_style 1)
  (exclude_from_sim no)
  (in_bom yes)
  (on_board yes)
  (in_pos_files yes)
  (dnp no)
  (fields_autoplaced yes)
  (property "Reference" "R15" (at 125.73 36.8299 0) (show_name no) (do_not_autoplace no) (effects (font (size 1.27 1.27)) (justify left)))
  (property "Value" "4.7k" (at 125.73 39.3699 0) (show_name no) (do_not_autoplace no) (effects (font (size 1.27 1.27)) (justify left)))
  (property "Footprint" "Resistor_SMD:R_0805_2012Metric" (at 121.412 38.1 90) (hide yes) (show_name no) (do_not_autoplace no) (effects (font (size 1.27 1.27))))
  (property "Datasheet" "" (at 123.19 38.1 0) (hide yes) (show_name no) (do_not_autoplace no) (effects (font (size 1.27 1.27))))
  (property "Description" "Resistor" (at 123.19 38.1 0) (hide yes) (show_name no) (do_not_autoplace no) (effects (font (size 1.27 1.27))))
  (property "Manufacturer" "YAGEO" (at 123.19 38.1 0) (hide yes) (show_name no) (do_not_autoplace no) (effects (font (size 1.27 1.27))))
  (property "MPN" "RC0805FR-074K7L" (at 123.19 38.1 0) (hide yes) (show_name no) (do_not_autoplace no) (effects (font (size 1.27 1.27))))
  (pin "2")
  (pin "1"))
 (symbol
  (lib_id "Device:C")
  (at 41.91 31.75 90)
  (unit 1)
  (body_style 1)
  (exclude_from_sim no)
  (in_bom yes)
  (on_board yes)
  (in_pos_files yes)
  (dnp no)
  (fields_autoplaced yes)
  (property "Reference" "C35" (at 41.91 39.37 90) (show_name no) (do_not_autoplace no) (effects (font (size 1.27 1.27))))
  (property "Value" "0.1uF" (at 41.91 36.83 90) (show_name no) (do_not_autoplace no) (effects (font (size 1.27 1.27))))
  (property "Footprint" "Capacitor_SMD:C_0805_2012Metric" (at 45.72 30.7848 0) (hide yes) (show_name no) (do_not_autoplace no) (effects (font (size 1.27 1.27))))
  (property "Datasheet" "" (at 41.91 31.75 0) (hide yes) (show_name no) (do_not_autoplace no) (effects (font (size 1.27 1.27))))
  (property "Description" "Unpolarized capacitor" (at 41.91 31.75 0) (hide yes) (show_name no) (do_not_autoplace no) (effects (font (size 1.27 1.27))))
  (property "Manufacturer" "Samsung Electro-Mechanics" (at 41.91 31.75 0) (hide yes) (show_name no) (do_not_autoplace no) (effects (font (size 1.27 1.27))))
  (property "MPN" "CL21B104KBCNNNC" (at 41.91 31.75 0) (hide yes) (show_name no) (do_not_autoplace no) (effects (font (size 1.27 1.27))))
  (pin "2")
  (pin "1"))
 (symbol
  (lib_id "Isolator:ADuM1250")
  (at 158.75 45.72 0)
  (unit 1)
  (body_style 1)
  (exclude_from_sim no)
  (in_bom yes)
  (on_board yes)
  (in_pos_files yes)
  (dnp no)
  (fields_autoplaced yes)
  (property "Reference" "U3" (at 158.75 33.02 0) (show_name no) (do_not_autoplace no) (effects (font (size 1.27 1.27))))
  (property "Value" "ADuM1250" (at 158.75 35.56 0) (show_name no) (do_not_autoplace no) (effects (font (size 1.27 1.27))))
  (property "Footprint" "Package_SO:SOIC-8_3.9x4.9mm_P1.27mm" (at 158.75 55.88 0) (hide yes) (show_name no) (do_not_autoplace no) (effects (font (size 1.27 1.27)
    (italic yes))))
  (property "Datasheet" "https://www.analog.com/media/en/technical-documentation/data-sheets/ADuM1250_1251.pdf" (at 147.32 35.56 0) (hide yes) (show_name no) (do_not_autoplace no) (effects (font (size 1.27 1.27))))
  (property "Description" "Dual-channel I2C digital isolator, Bidirectional communication, 3V/5V level translation, SOIC-8" (at 158.75 45.72 0) (hide yes) (show_name no) (do_not_autoplace no) (effects (font (size 1.27 1.27))))
  (property "Manufacturer" "Analog Devices" (at 158.75 45.72 0) (hide yes) (show_name no) (do_not_autoplace no) (effects (font (size 1.27 1.27))))
  (property "MPN" "ADUM1250ARZ" (at 158.75 45.72 0) (hide yes) (show_name no) (do_not_autoplace no) (effects (font (size 1.27 1.27))))
  (pin "4")
  (pin "3")
  (pin "7")
  (pin "8")
  (pin "2")
  (pin "6")
  (pin "1")
  (pin "5"))
 (symbol
  (lib_id "Device:R")
  (at 132.08 38.1 0)
  (unit 1)
  (body_style 1)
  (exclude_from_sim no)
  (in_bom yes)
  (on_board yes)
  (in_pos_files yes)
  (dnp no)
  (fields_autoplaced yes)
  (property "Reference" "R14" (at 134.62 36.8299 0) (show_name no) (do_not_autoplace no) (effects (font (size 1.27 1.27)) (justify left)))
  (property "Value" "4.7k" (at 134.62 39.3699 0) (show_name no) (do_not_autoplace no) (effects (font (size 1.27 1.27)) (justify left)))
  (property "Footprint" "Resistor_SMD:R_0805_2012Metric" (at 130.302 38.1 90) (hide yes) (show_name no) (do_not_autoplace no) (effects (font (size 1.27 1.27))))
  (property "Datasheet" "" (at 132.08 38.1 0) (hide yes) (show_name no) (do_not_autoplace no) (effects (font (size 1.27 1.27))))
  (property "Description" "Resistor" (at 132.08 38.1 0) (hide yes) (show_name no) (do_not_autoplace no) (effects (font (size 1.27 1.27))))
  (property "Manufacturer" "YAGEO" (at 132.08 38.1 0) (hide yes) (show_name no) (do_not_autoplace no) (effects (font (size 1.27 1.27))))
  (property "MPN" "RC0805FR-074K7L" (at 132.08 38.1 0) (hide yes) (show_name no) (do_not_autoplace no) (effects (font (size 1.27 1.27))))
  (pin "2")
  (pin "1"))
 (symbol
  (lib_id "power:GND")
  (at 203.2 57.15 0)
  (mirror y)
  (unit 1)
  (body_style 1)
  (exclude_from_sim no)
  (in_bom yes)
  (on_board yes)
  (in_pos_files yes)
  (dnp no)
  (fields_autoplaced yes)
  (property "Reference" "#PWR042" (at 203.2 63.5 0) (hide yes) (show_name no) (do_not_autoplace no) (effects (font (size 1.27 1.27))))
  (property "Value" "GND_ISO" (at 203.2 62.23 0) (show_name no) (do_not_autoplace no) (effects (font (size 1.27 1.27))))
  (property "Footprint" "" (at 203.2 57.15 0) (hide yes) (show_name no) (do_not_autoplace no) (effects (font (size 1.27 1.27))))
  (property "Datasheet" "" (at 203.2 57.15 0) (hide yes) (show_name no) (do_not_autoplace no) (effects (font (size 1.27 1.27))))
  (property "Description" "Power symbol creates a global label with name \"GND\" , ground" (at 203.2 57.15 0) (hide yes) (show_name no) (do_not_autoplace no) (effects (font (size 1.27 1.27))))
  (pin "1"))
 (symbol
  (lib_id "Device:C")
  (at 114.3 38.1 0)
  (unit 1)
  (body_style 1)
  (exclude_from_sim no)
  (in_bom yes)
  (on_board yes)
  (in_pos_files yes)
  (dnp no)
  (property "Reference" "C36" (at 116.586 36.83 0) (show_name no) (do_not_autoplace no) (effects (font (size 1.27 1.27)) (justify left)))
  (property "Value" "1uF" (at 116.586 39.37 0) (show_name no) (do_not_autoplace no) (effects (font (size 1.27 1.27)) (justify left)))
  (property "Footprint" "Capacitor_SMD:C_0805_2012Metric" (at 115.265 41.91 0) (hide yes) (show_name no) (do_not_autoplace no) (effects (font (size 1.27 1.27))))
  (property "Datasheet" "" (at 114.3 38.1 0) (hide yes) (show_name no) (do_not_autoplace no) (effects (font (size 1.27 1.27))))
  (property "Description" "Unpolarized capacitor" (at 114.3 38.1 0) (hide yes) (show_name no) (do_not_autoplace no) (effects (font (size 1.27 1.27))))
  (property "Manufacturer" "KEMET" (at 114.3 38.1 0) (hide yes) (show_name no) (do_not_autoplace no) (effects (font (size 1.27 1.27))))
  (property "MPN" "C0805C105K5RACTU" (at 114.3 38.1 0) (hide yes) (show_name no) (do_not_autoplace no) (effects (font (size 1.27 1.27))))
  (pin "2")
  (pin "1"))
 (symbol
  (lib_id "power:GND1")
  (at 90.17 72.39 0)
  (unit 1)
  (body_style 1)
  (exclude_from_sim no)
  (in_bom yes)
  (on_board yes)
  (in_pos_files yes)
  (dnp no)
  (fields_autoplaced yes)
  (property "Reference" "#PWR031" (at 90.17 78.74 0) (hide yes) (show_name no) (do_not_autoplace no) (effects (font (size 1.27 1.27))))
  (property "Value" "GND_ISO" (at 90.17 77.47 0) (show_name no) (do_not_autoplace no) (effects (font (size 1.27 1.27))))
  (property "Footprint" "" (at 90.17 72.39 0) (hide yes) (show_name no) (do_not_autoplace no) (effects (font (size 1.27 1.27))))
  (property "Datasheet" "" (at 90.17 72.39 0) (hide yes) (show_name no) (do_not_autoplace no) (effects (font (size 1.27 1.27))))
  (property "Description" "Power symbol creates a global label with name \"GND1\" , ground" (at 90.17 72.39 0) (hide yes) (show_name no) (do_not_autoplace no) (effects (font (size 1.27 1.27))))
  (pin "1"))
 (symbol
  (lib_id "power:VDD")
  (at 171.45 27.94 0)
  (unit 1)
  (body_style 1)
  (exclude_from_sim no)
  (in_bom yes)
  (on_board yes)
  (in_pos_files yes)
  (dnp no)
  (property "Reference" "#PWR052" (at 171.45 31.75 0) (hide yes) (show_name no) (do_not_autoplace no) (effects (font (size 1.27 1.27))))
  (property "Value" "DVDD" (at 172.72 24.13 0) (show_name no) (do_not_autoplace no) (effects (font (size 1.27 1.27)) (justify left)))
  (property "Footprint" "" (at 171.45 27.94 0) (hide yes) (show_name no) (do_not_autoplace no) (effects (font (size 1.27 1.27))))
  (property "Datasheet" "" (at 171.45 27.94 0) (hide yes) (show_name no) (do_not_autoplace no) (effects (font (size 1.27 1.27))))
  (property "Description" "" (at 171.45 27.94 0) (hide yes) (show_name no) (do_not_autoplace no) (effects (font (size 1.27 1.27))))
  (pin "1"))
 (symbol
  (lib_id "Device:C")
  (at 203.2 38.1 0)
  (mirror y)
  (unit 1)
  (body_style 1)
  (exclude_from_sim no)
  (in_bom yes)
  (on_board yes)
  (in_pos_files yes)
  (dnp no)
  (property "Reference" "C37" (at 200.914 37.084 0) (show_name no) (do_not_autoplace no) (effects (font (size 1.27 1.27)) (justify left)))
  (property "Value" "1uF" (at 200.914 39.624 0) (show_name no) (do_not_autoplace no) (effects (font (size 1.27 1.27)) (justify left)))
  (property "Footprint" "Capacitor_SMD:C_0805_2012Metric" (at 202.235 41.91 0) (hide yes) (show_name no) (do_not_autoplace no) (effects (font (size 1.27 1.27))))
  (property "Datasheet" "" (at 203.2 38.1 0) (hide yes) (show_name no) (do_not_autoplace no) (effects (font (size 1.27 1.27))))
  (property "Description" "Unpolarized capacitor" (at 203.2 38.1 0) (hide yes) (show_name no) (do_not_autoplace no) (effects (font (size 1.27 1.27))))
  (property "Manufacturer" "KEMET" (at 203.2 38.1 0) (hide yes) (show_name no) (do_not_autoplace no) (effects (font (size 1.27 1.27))))
  (property "MPN" "C0805C105K5RACTU" (at 203.2 38.1 0) (hide yes) (show_name no) (do_not_autoplace no) (effects (font (size 1.27 1.27))))
  (pin "2")
  (pin "1"))
 (symbol
  (lib_id "power:GND")
  (at 31.75 72.39 0)
  (unit 1)
  (body_style 1)
  (exclude_from_sim no)
  (in_bom yes)
  (on_board yes)
  (in_pos_files yes)
  (dnp no)
  (fields_autoplaced yes)
  (property "Reference" "#PWR030" (at 31.75 78.74 0) (hide yes) (show_name no) (do_not_autoplace no) (effects (font (size 1.27 1.27))))
  (property "Value" "GND" (at 31.75 77.47 0) (show_name no) (do_not_autoplace no) (effects (font (size 1.27 1.27))))
  (property "Footprint" "" (at 31.75 72.39 0) (hide yes) (show_name no) (do_not_autoplace no) (effects (font (size 1.27 1.27))))
  (property "Datasheet" "" (at 31.75 72.39 0) (hide yes) (show_name no) (do_not_autoplace no) (effects (font (size 1.27 1.27))))
  (property "Description" "Power symbol creates a global label with name \"GND\" , ground" (at 31.75 72.39 0) (hide yes) (show_name no) (do_not_autoplace no) (effects (font (size 1.27 1.27))))
  (pin "1")))
